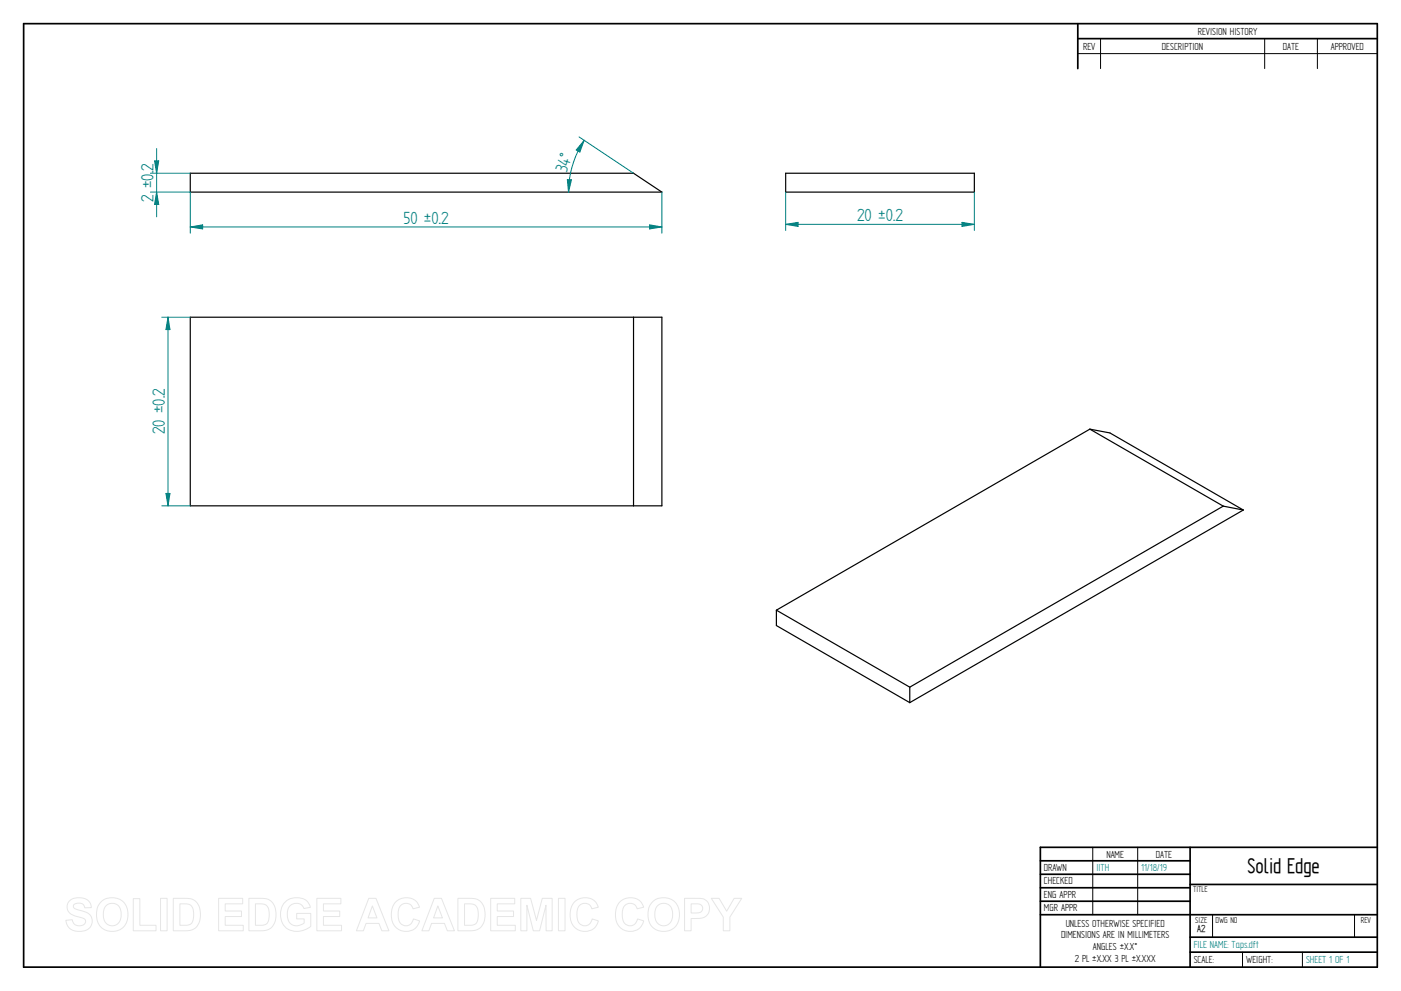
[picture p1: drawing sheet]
<svg xmlns="http://www.w3.org/2000/svg" width="594mm" height="420mm" viewBox="0 0 594 420" stroke-linecap="round" stroke-linejoin="round" font-family="sans-serif">
<g fill="none" stroke="#000" stroke-width=".72">
<path d="M10 10h574v400h-574zM457 10v19.1M457 16.4h127M504.6 359.2v50.8M584 359.2h-142.9v50.8M441.1 365h63.5M441.1 370.7h63.5M441.1 376.4h63.5M504.6 375h79.4M441.1 382.1h63.5M441.1 387.8h142.9M504.6 397.3h79.4"/>
<path d="M504.6 403.7h79.4"/>
</g>
<path d="M466.7 16.4v12.7M536.3 16.4v12.7M558.6 16.4v12.7M457 22.7h127M463.4 359.2v28.6M482.4 359.2v28.6M514.2 387.9v9.4M574.4 387.9v9.4M526.9 403.7v6.3M552.3 403.7v6.3" fill="none" stroke="#000" stroke-width=".42"/>
<g fill="none" stroke="#000" stroke-width=".51">
<path d="M80.7 73.4h187.9l12.1 8h-200zM333.2 73.4h80v8h-80zM80.7 134.5h200v80h-200zM268.6 134.5v80M462.1 181.9l-132.9 76.8M462.1 181.9l8.6 1.7 56.5 32.6M462.1 181.9l56.6 32.7M518.7 214.6l8.5 1.6M518.7 214.6l-132.9 76.7M527.2 216.2l-141.4 81.7M329.2 258.7v6.5l56.6 32.7M329.2 258.7l56.6 32.6"/>
<path d="M385.8 291.3v6.6"/>
</g>
<path d="M80.7 81.4v17.4M275.4 95.3l5.3 .9-5.3 .9zM280.7 81.4v17.4" fill="none" stroke="#008080" stroke-width=".42"/>
<path d="M275.4 95.3l5.3 .9-5.3 .9z" fill="#008080"/>
<path d="M80.7 96.2l5.2-.9v1.8z" fill="none" stroke="#008080" stroke-width=".42"/>
<path d="M80.7 96.2l5.2-.9v1.8z" fill="#008080"/>
<path d="M80.7 96.2h200M68.6 134.5h12.1M71.2 134.5l.9 5.2h-1.7zM68.6 214.5h12.1" fill="none" stroke="#008080" stroke-width=".42"/>
<path d="M71.2 134.5l.9 5.2h-1.7z" fill="#008080"/>
<path d="M70.4 209.2h1.7l-.9 5.3z" fill="none" stroke="#008080" stroke-width=".42"/>
<path d="M70.4 209.2h1.7l-.9 5.3z" fill="#008080"/>
<path d="M333.2 81.4v16.3M333.2 95.1l5.2-.8v1.7zM413.2 81.4v16.3M71.2 134.5v80" fill="none" stroke="#008080" stroke-width=".42"/>
<path d="M333.2 95.1l5.2-.8v1.7z" fill="#008080"/>
<path d="M407.9 94.3l5.3 .8-5.3 .9z" fill="none" stroke="#008080" stroke-width=".42"/>
<path d="M407.9 94.3l5.3 .8-5.3 .9z" fill="#008080"/>
<path d="M63.8 73.4h16.9M63.8 81.4h16.9M66.4 81.4l.9 5.3h-1.8zM333.2 95.1h80" fill="none" stroke="#008080" stroke-width=".42"/>
<path d="M66.4 81.4l.9 5.3h-1.8z" fill="#008080"/>
<path d="M65.5 68.2h1.8l-.9 5.2z" fill="none" stroke="#008080" stroke-width=".42"/>
<path d="M65.5 68.2h1.8l-.9 5.2z" fill="#008080"/>
<path d="M245.5 58l23.1 15.4M247.7 59.5l-1.8 5-1.6-.9zM66.4 62.9v29" fill="none" stroke="#008080" stroke-width=".42"/>
<path d="M247.7 59.5l-1.8 5-1.6-.9z" fill="#008080"/>
<path d="M240.6 76.2h1.7l-1.2 5.2z" fill="none" stroke="#008080" stroke-width=".42"/>
<path d="M240.6 76.2h1.7l-1.2 5.2z" fill="#008080"/>
<path d="M247.7 59.5a40.2 40.2 0 0 0-6.6 21.9" fill="none" stroke="#008080" stroke-width=".42"/>
<g fill="none" stroke="#e6e6e6" stroke-width=".42">
<path d="M29.6 381.8a6.5 6.5 0 0 1 8.5 .8l.6 2.2-2.8 .1a2.7 2.7 0 0 0-2.1-2 2.7 2.7 0 0 0-2.7 1.1 1.87 1.87 0 0 0 2.2 1.8l1.4 .4a4.4 4.4 0 0 1 4 6.2 6.4 6.4 0 0 1-9.1 1.3l-1.2-1.8-.5-1.7 2.7-.3a2.94 2.94 0 0 0 2.6 2.6 2.94 2.94 0 0 0 3.1-1.9 2.67 2.67 0 0 0-2.9-1.8 4.9 4.9 0 0 1-5-4.3l.4-1.6zM42.8 382.4a6.9 6.9 0 0 1 8.3-.8 6.9 6.9 0 0 1 3 7.7 6.7 6.7 0 0 1-8 5.5 6.7 6.7 0 0 1-5.1-8.3 6.1 6.1 0 0 1 1.8-4.1zM44.8 384.2a3.9 3.9 0 0 1 4.6-.8 3.9 3.9 0 0 1 2 4.3 3.8 3.8 0 0 1-1.9 4.3 3.8 3.8 0 0 1-4.6-.7 6.6 6.6 0 0 1-.1-7.1zM56.5 381h2.8v11.3h6.9v2.3h-9.7zM68.1 380.9h2.8v13.7h-2.8zM73.5 380.9h5a5.9 5.9 0 0 1 6.5 7 5.9 5.9 0 0 1-6.3 6.7h-5.2zM76.3 383.2h1.8a3.4 3.4 0 0 1 4 3.9v1.2a3.2 3.2 0 0 1-3.8 4h-2zM92.7 380.9h10.2v2.3h-7.4v3h6.9v2.4h-6.9v3.7h7.7v2.3h-10.5zM105.5 380.9h5.1a5.9 5.9 0 0 1 6.4 7 5.9 5.9 0 0 1-6.3 6.7h-5.2zM108.3 383.2h1.9a3.4 3.4 0 0 1 4 3.9v1.2a3.2 3.2 0 0 1-3.8 4h-2.1zM120.9 382.4a7.3 7.3 0 0 1 9.7 .1l1 2.2-2.7 .5a3.7 3.7 0 0 0-4.6-2 3.7 3.7 0 0 0-2.5 4.4 4.2 4.2 0 0 0 2.2 4.5 4.2 4.2 0 0 0 5-.8v-1.7h-3.2v-2.3h6v5.4a8.1 8.1 0 0 1-11.8-.8 8.3 8.3 0 0 1 .9-9.5zM134.4 380.9h10.2v2.3h-7.4v3h6.9v2.4h-6.9v3.7h7.6v2.3h-10.4z"/>
<path d="M156.4 380.9h3l5.5 13.7h-3l-1.2-3.1h-5.5l-1.1 3.1h-3zM157.9 384.1l1.9 5.1h-3.7zM167.7 382.5a6 6 0 0 1 10.2 2.1l-2.8 .7a3.2 3.2 0 0 0-3.9-2.2 3.2 3.2 0 0 0-2.4 3.8 4.6 4.6 0 0 0 2.5 5.5 3.2 3.2 0 0 0 4-2.8l2.6 .8a6.1 6.1 0 0 1-7.2 4.3 6.1 6.1 0 0 1-4.8-6.8 7.7 7.7 0 0 1 1.8-5.4zM184.1 380.9h3.1l5.5 13.7h-3l-1.2-3.1h-5.5l-1.1 3.1h-3zM185.7 384.1l1.9 5.1h-3.8zM194.2 380.9h5a5.9 5.9 0 0 1 6.5 7 5.9 5.9 0 0 1-6.3 6.7h-5.2zM197 383.2h1.8a3.4 3.4 0 0 1 4 3.9v1.2a3.2 3.2 0 0 1-3.8 4h-2zM208.1 380.9h10.2v2.3h-7.4v3h6.9v2.4h-6.9v3.7h7.6v2.3h-10.4zM220.8 380.9h4.2l2.5 9.3 2.4-9.3h4.2v13.7h-2.5l-.1-10.8-2.7 10.8h-2.7l-2.7-10.8v10.8h-2.6zM236.8 380.9h2.8v13.7h-2.8zM243.5 382.5a6 6 0 0 1 10.2 2.1l-2.8 .7a3.2 3.2 0 0 0-3.8-2.2 3.2 3.2 0 0 0-2.4 3.8 4.6 4.6 0 0 0 2.4 5.5 3.2 3.2 0 0 0 4-2.8l2.6 .8a6.1 6.1 0 0 1-7.2 4.3 6.1 6.1 0 0 1-4.7-6.8 7.7 7.7 0 0 1 1.7-5.4zM262.7 382.5a6 6 0 0 1 10.2 2.1l-2.7 .7a3.2 3.2 0 0 0-3.9-2.2 3.2 3.2 0 0 0-2.4 3.8 4.6 4.6 0 0 0 2.4 5.5 3.2 3.2 0 0 0 4-2.8l2.7 .8a6.1 6.1 0 0 1-7.2 4.3 6.1 6.1 0 0 1-4.8-6.8 7.7 7.7 0 0 1 1.7-5.4z"/>
<path d="M276.7 382.4a6.9 6.9 0 0 1 8.3-.8 6.9 6.9 0 0 1 3 7.7 6.7 6.7 0 0 1-8.1 5.5 6.7 6.7 0 0 1-5.1-8.3 6.1 6.1 0 0 1 1.9-4.1zM278.7 384.2a3.9 3.9 0 0 1 4.6-.8 3.9 3.9 0 0 1 1.9 4.3 3.8 3.8 0 0 1-1.8 4.3 3.8 3.8 0 0 1-4.7-.7 6.6 6.6 0 0 1 0-7.1zM290.3 380.9h5.2a4.4 4.4 0 0 1 5.4 4.3 4.4 4.4 0 0 1-5.4 4.2h-2.4v5.2h-2.8zM293.1 383.2h1.8a2.1 2.1 0 0 1 2.6 .6 2.1 2.1 0 0 1 0 2.6 3.4 3.4 0 0 1-2.9 .7h-1.5zM301.6 380.9h3.3l3.2 5.4 3.2-5.4h3.2l-5 7.9v5.8h-2.8v-5.8z"/>
</g>
<text font-size="10.1" x="529" y="370.2">Solid Edge</text>
<g font-size="8.4" fill="#008080">
<text x="240.4" y="73.4" transform="rotate(-73 240.4 73.4)">34°</text>
<text x="65.1" y="85.6" transform="rotate(-90 65.1 85.6)">2 ±0.2</text>
<text x="171.1" y="94.9">50 ±0.2</text>
<text x="363.4" y="93.8">20 ±0.2</text>
<text x="69.9" y="184.2" transform="rotate(-90 69.9 184.2)">20 ±0.2</text>
</g>
<g font-size="4.9">
<text x="507.9" y="14.7">REVISION HISTORY</text>
<text x="459.3" y="21">REV</text>
<text x="492.7" y="21">DESCRIPTION</text>
<text x="544" y="21">DATE</text>
<text x="564.3" y="21">APPROVED</text>
<text x="469.1" y="363.6">NAME</text>
<text x="490.1" y="363.6">DATE</text>
<text x="442.7" y="369.3">DRAWN</text>
<text x="442.7" y="375">CHECKED</text>
<text x="442.7" y="380.7">ENG APPR</text>
<text x="442.7" y="386.4">MGR APPR</text>
<text x="451.9" y="392.9">UNLESS OTHERWISE SPECIFIED</text>
<text x="449.9" y="397.9">DIMENSIONS ARE IN MILLIMETERS</text>
<text x="455.7" y="407.8">2 PL ±X.XX 3 PL ±X.XXX</text>
<text x="463.5" y="402.9">ANGLES ±X.X°</text>
<text x="506.2" y="408.3">SCALE:</text>
<text x="528.4" y="408.3">WEIGHT:</text>
</g>
<g font-size="4.9" fill="#008080">
<text x="464.9" y="369.3">IITH</text>
<text x="483.9" y="369.3">11/18/19</text>
<text x="506.2" y="402">FILE NAME: Taps.dft</text>
<text x="553.8" y="408.4">SHEET 1 OF 1</text>
</g>
<text font-size="4.8" x="507.7" y="395.3">A2</text>
<g font-size="4.1">
<text x="505.9" y="378.3">TITLE</text>
<text x="506.9" y="391.1">SIZE</text>
<text x="515.4" y="391.1">DWG NO</text>
<text x="577" y="391.1">REV</text>
</g>
</svg>
